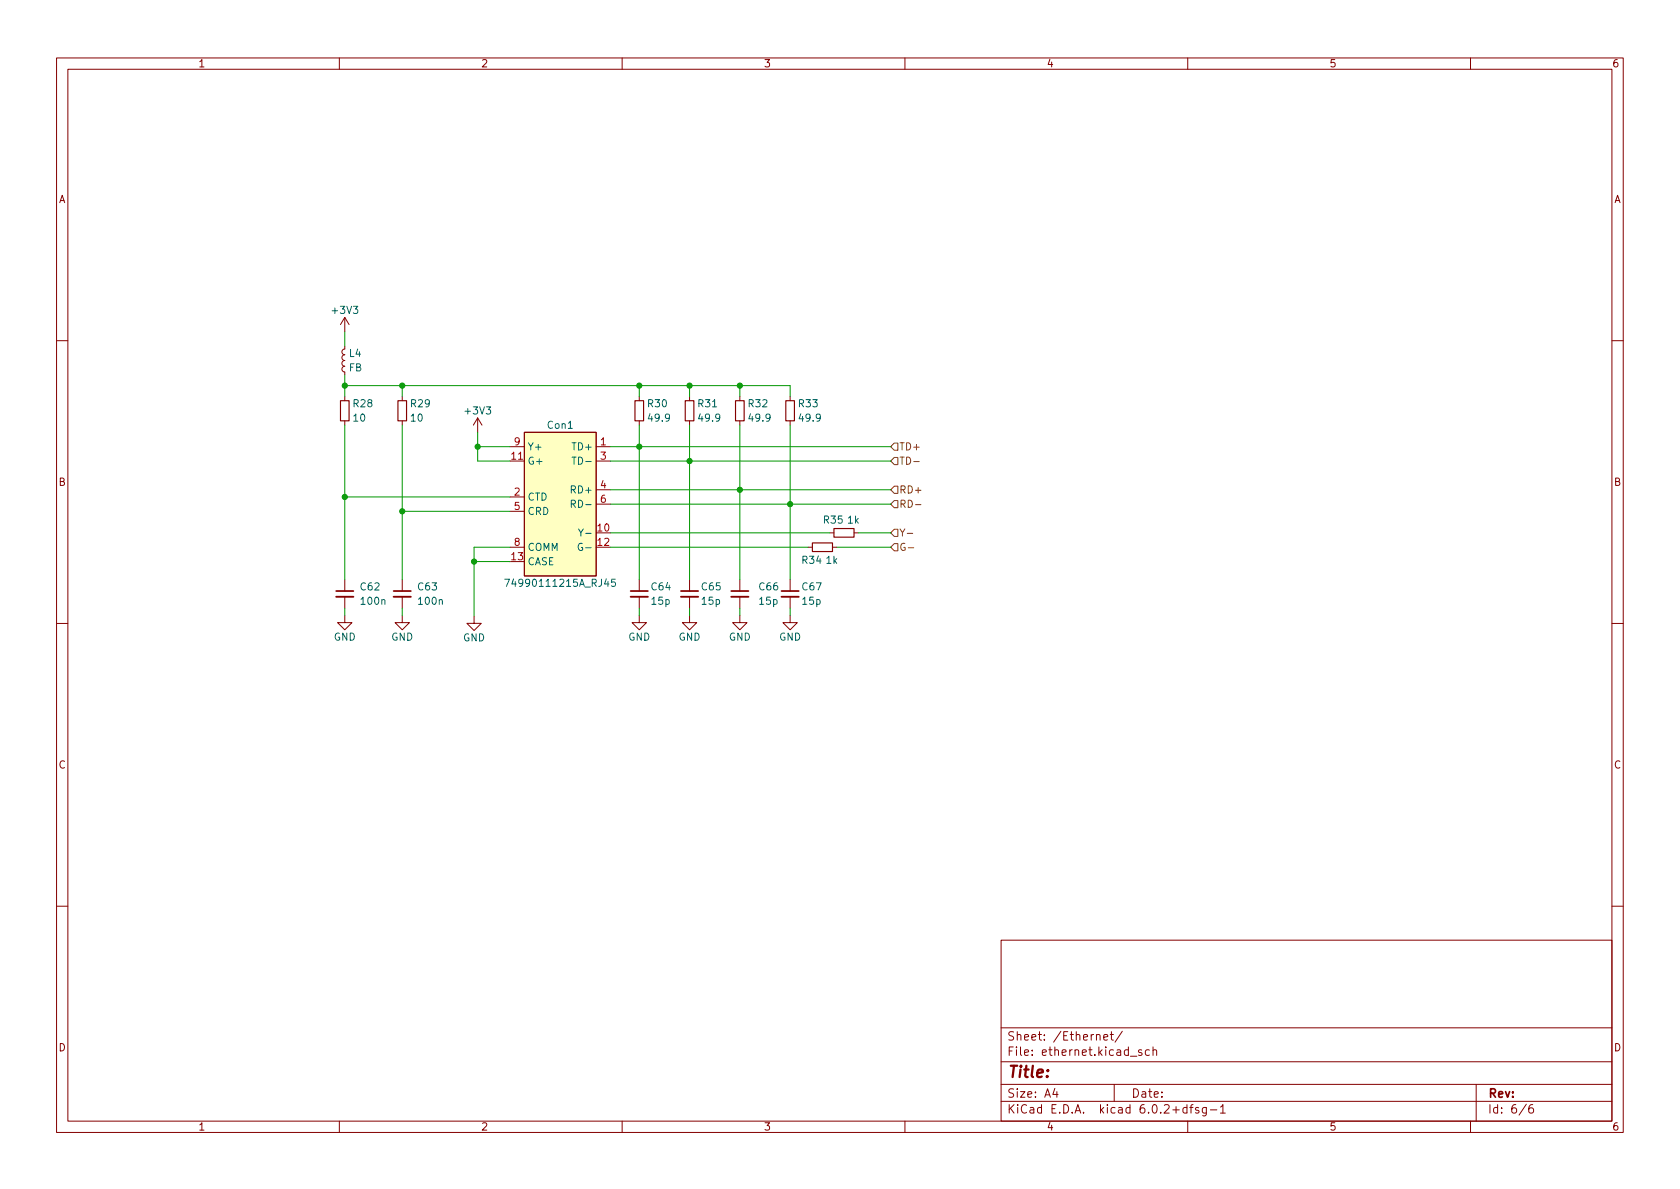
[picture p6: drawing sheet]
<svg xmlns="http://www.w3.org/2000/svg" width="297mm" height="210mm" viewBox="0 0 297 210" stroke-linecap="round" stroke-linejoin="round" font-family="sans-serif">
<g fill="none" stroke="#840000" stroke-width=".18">
<path d="M10 10.2h277v190.1h-277zM12 12.2h273v186.1h-273zM60 10.2v2M110 10.2v2M160 10.2v2M210 10.2v2M260 10.2v2M61 56.1v2.6M61 56.1l-.8 1.3M61 56.1l.7 1.3M10 60.2h2M61 61.2v.5l-.4 .2-.1 .3 .1 .4 .4 .1-.4 .2-.1 .3 .1 .4 .4 .1-.4 .2-.1 .5 .1 .2 .4 .2-.4 .1-.1 .4 .1 .3 .4 .2v.5"/>
<path d="M61 70.1v.8M61 74.4v.8M71.1 70.1v.8M71.1 74.4v.8M84.5 73.9l-.8 1.3M84.5 73.9v2.5M84.5 73.9l.7 1.3M90.2 79h2.5M92.7 76.4h12.7v25.4h-12.7zM105.4 79h2.5M113 70.1v.8M113 74.4v.8"/>
<path d="M121.9 70.1v.8M121.9 74.4v.8M130.8 70.1v.8M130.8 74.4v.8M139.7 70.1v.8M139.7 74.4v.8M285 60.2h2M90.2 81.5h2.5M90.2 87.9h2.5M90.2 90.4h2.5M90.2 96.8h2.5M105.4 81.5h2.5"/>
<path d="M105.4 86.6h2.5M105.4 89.1h2.5M142.9 96.8h.7M146.7 94.2h.7M147.2 96.8h.8M151 94.2h.8M10 110.2h2M61 108.8v1.3h1.2l-1.2 1.3-1.3-1.3h1.3M61 102.5v2M61 105.5v2.1M71.1 108.8v1.3h1.3l-1.3 1.3-1.3-1.3h1.3M71.1 102.5v2"/>
<path d="M71.1 105.5v2.1M83.8 109v1.2h1.3l-1.3 1.3-1.3-1.3h1.3M113 108.8v1.3h1.3l-1.3 1.3-1.2-1.3h1.2M113 102.5v2M113 105.5v2.1M121.9 108.8v1.3h1.3l-1.3 1.3-1.3-1.3h1.3M121.9 102.5v2M121.9 105.5v2.1M130.8 108.8v1.3h1.3l-1.3 1.3-1.3-1.3h1.3M130.8 102.5v2M130.8 105.5v2.1M139.7 108.8v1.3h1.3l-1.3 1.3-1.3-1.3h1.3"/>
<path d="M139.7 102.5v2M139.7 105.5v2.1M285 110.2h2M10 160.2h2M177 166.3h108v32h-108zM285 160.2h2M60 198.3v2M110 198.3v2M160 198.3v2M177 194.8h108M177 191.8h108M177 187.8h108"/>
<path d="M177 181.8h108M186.5 192.5l-.4 1h1M186.9 193v1M193.9 183.1l.2-.2 .3 .1 .1 .9M195.1 183.4l.8-.1-.1-.3-.4-.1-.3 .2 .1 .8h.6M196.3 182.9h.6M196.5 182.4v1.3l.4 .2M197 191.8v3M198.4 182.4l-1.3 1.9M199.9 186.8h1.1M201.9 185.7l-.4-.1-.2 .2 .1 .3 .5 .1v.4h-.6M203.2 185.7l-.4-.1-.3 .3v.4l.1 .3h.6"/>
<path d="M203.9 185.8l.2-.2 .3 .1 .1 .9M203.9 185.1v1.5M209.9 195.9l-.5-.1-.3 .3v.4l.2 .3h.6M209.9 195.3v1.5M210 198.3v2M210.4 195.8h.5M210.9 195.3l-.3 .2v1.3M211.9 195.9l-.3-.1-.2 .2v.3l.5 .1v.4h-.5M213.3 195.8v1.2l-.3 .3h-.4M213.3 195.9l-.4-.1-.3 .3v.4l.1 .3h.6M214 196.3h1.1M215.8 195.8l.4-.5v1.5"/>
<path d="M215.8 196.8h.8M260 198.3v2M261 191.8v6.5M269.9 195.3l-1.3 1.9M271 195.3a.6 .6 0 0 0-.7 .7v.5l.1 .3h.5l.2-.1 .1-.5-.2-.2-.4-.1-.3 .3"/>
</g>
<path d="M59.4 105.5h3.1M69.6 105.5h3M111.5 105.5h3.1M120.4 105.5h3M129.3 105.5h3M138.2 105.5h3" fill="none" stroke="#840000" stroke-width=".33"/>
<path d="M59.4 104.5h3.1M69.6 104.5h3M111.5 104.5h3.1M120.4 104.5h3M129.3 104.5h3M138.2 104.5h3" fill="none" stroke="#840000" stroke-width=".3"/>
<path d="M60.2 70.9h1.5v3.5h-1.5zM70.4 70.9h1.5v3.5h-1.5zM112.3 70.9h1.5v3.5h-1.5zM121.2 70.9h1.5v3.5h-1.5zM130 70.9h1.6v3.5h-1.6zM138.9 70.9h1.6v3.5h-1.6zM143.6 96h3.6v1.5h-3.6zM147.4 93.5h3.6v1.5h-3.6z" fill="none" stroke="#840000" stroke-width=".2"/>
<path d="M92.7 76.4h12.7v25.4h-12.7z" fill="#ffffc2" stroke="#ffffc2" stroke-width=".18"/>
<path d="M101 89.1h.6l.1-.2v-.3l-.7-.1v1.2M101.1 80.8h.8M102.3 93.5l.4 .7 .4-.7M103 96.1a.59 .59 0 0 0-.8 .6 .59 .59 0 0 0 .8 .6v-.5h-.2M103.6 96.9h.9M89.2 102.4h.9l-.6 1.3M108.8 102.4h-.6l-.1 .6 .2-.1 .4 .1 .1 .1v.5l-.2 .1-.5-.1" fill="none" stroke="#006464" stroke-width=".18"/>
<path d="M157.5 79l.6-.6h.6v1.2h-.6zM157.5 96.8l.6-.7h.6v1.3h-.6zM157.5 94.2l.6-.6h.6v1.3h-.6zM157.5 81.5l.6-.6h.6v1.3h-.6zM157.5 89.1l.6-.6h.6v1.3h-.6zM158.1 86h.6v1.2h-.6l-.6-.6zM160 96.1a.59 .59 0 0 0-.7 .6 .59 .59 0 0 0 .7 .6v-.5h-.2M160.4 94.3h1M160.6 96.9h1M161.6 81.6h.9M161.9 89.2h.9" fill="none" stroke="#725600" stroke-width=".18"/>
<g fill="none" stroke="#009600" stroke-width=".18">
<path d="M61 58.7v2.5M61 68.2h78.7v1.9M61 66.3v3.8M61 75.2v27.3M71.1 68.2v1.9M71.1 75.2v27.3M84.5 76.4v5.1h5.7M84.5 79h5.7M107.9 79h49.6M113 68.2v1.9M113 75.2v27.3M121.9 68.2v1.9"/>
<path d="M121.9 75.2v27.3M130.8 68.2v1.9M130.8 75.2v27.3M139.7 75.2v27.3M61 87.9h29.2M71.1 90.4h19.1M83.8 99.3h6.4M90.2 96.8h-6.4v12.2M107.9 86.6h49.6M107.9 81.5h49.6M107.9 89.1h49.6M107.9 96.8h35"/>
<path d="M107.9 94.2h38.8M148 96.8h9.5M151.8 94.2h5.7M61 107.6v1.2M71.1 107.6v1.2M113 107.6v1.2M121.9 107.6v1.2M130.8 107.6v1.2M139.7 107.6v1.2"/>
</g>
<g fill="#009600" stroke="#009600" stroke-width=".18">
<circle cx="71.1" cy="68.2" r=".46"/>
<circle cx="61" cy="68.2" r=".46"/>
<circle cx="113" cy="68.2" r=".46"/>
<circle cx="113" cy="79" r=".46"/>
<circle cx="84.5" cy="79" r=".46"/>
<circle cx="83.8" cy="99.3" r=".46"/>
<circle cx="61" cy="87.9" r=".46"/>
<circle cx="71.1" cy="90.4" r=".46"/>
<circle cx="121.9" cy="81.5" r=".46"/>
<circle cx="130.8" cy="68.2" r=".46"/>
<circle cx="121.9" cy="68.2" r=".46"/>
<circle cx="130.8" cy="86.6" r=".46"/>
<circle cx="139.7" cy="89.1" r=".46"/>
</g>
<text font-size="2.8" fill="#840000" x="178" y="190.6">Title:</text>
<g font-size="2.1" fill="#840000">
<text x="178" y="184">Sheet: /Ethernet/</text>
<text x="178" y="186.7">File: ethernet.kicad_sch</text>
<text x="178" y="196.9">KiCad E.D.A. kicad 6.0.2+dfsg-1</text>
<text x="178" y="194.1">Size: A4</text>
<text x="200" y="194.1">Date:</text>
<text x="263" y="194.1">Rev:</text>
<text x="263" y="196.9">Id: 6/6</text>
</g>
<g font-size="1.8" fill="#840000">
<text x="35" y="11.9">1</text>
<text x="85" y="11.9">2</text>
<text x="135" y="11.9">3</text>
<text x="185" y="11.9">4</text>
<text x="235" y="11.9">5</text>
<text x="285" y="11.9">6</text>
<text x="10.3" y="35.9">A</text>
<text x="285.3" y="35.9">A</text>
<text x="10.3" y="85.9">B</text>
<text x="285.3" y="85.9">B</text>
<text x="10.3" y="135.9">C</text>
<text x="285.3" y="135.9">C</text>
<text x="10.3" y="185.9">D</text>
<text x="285.3" y="185.9">D</text>
<text x="35" y="199.9">1</text>
<text x="85" y="199.9">2</text>
<text x="135" y="199.9">3</text>
<text x="185" y="199.9">4</text>
<text x="235" y="199.9">5</text>
<text x="285" y="199.9">6</text>
</g>
<g font-size="1.8" fill="#006464">
<text x="58.9" y="55.5">+3V3</text>
<text x="61.7" y="65.7">FB</text>
<text x="61.8" y="63.1">L4</text>
<text x="62.5" y="72">R28</text>
<text x="62.5" y="74.5">10</text>
<text x="72.7" y="72">R29</text>
<text x="72.7" y="74.5">10</text>
<text x="82.4" y="73.3">+3V3</text>
<text x="96.8" y="75.8">Con1</text>
<text x="114.6" y="72">R30</text>
<text x="114.8" y="74.5">49.9</text>
<text x="123.5" y="72">R31</text>
<text x="123.7" y="74.5">49.9</text>
<text x="132.4" y="72">R32</text>
<text x="132.6" y="74.5">49.9</text>
<text x="141.3" y="72">R33</text>
<text x="141.4" y="74.5">49.9</text>
<text x="93.2" y="82.2">G+</text>
<text x="93.2" y="79.6">Y+</text>
<text x="101.5" y="79.6">TD+</text>
<text x="102" y="82.2">TD-</text>
<text x="93.2" y="88.5">CTD</text>
<text x="101.3" y="87.2">RD+</text>
<text x="101.8" y="89.8">RD-</text>
<text x="93.2" y="91.1">CRD</text>
<text x="103.1" y="94.9">Y-</text>
<text x="145.7" y="92.6">R35</text>
<text x="149.9" y="92.6">1k</text>
<text x="93.2" y="99.9">CASE</text>
<text x="93.2" y="97.4">COMM</text>
<text x="141.9" y="99.7">R34</text>
<text x="146.1" y="99.7">1k</text>
<text x="63.8" y="104.4">C62</text>
<text x="64" y="106.9">100n</text>
<text x="74" y="104.4">C63</text>
<text x="74.1" y="106.9">100n</text>
<text x="90.4" y="103.8">74990111215A_RJ45</text>
<text x="115.2" y="104.4">C64</text>
<text x="115.3" y="106.9">15p</text>
<text x="124.1" y="104.4">C65</text>
<text x="124.2" y="106.9">15p</text>
<text x="134.3" y="104.4">C66</text>
<text x="134.3" y="106.9">15p</text>
<text x="141.9" y="104.4">C67</text>
<text x="141.9" y="106.9">15p</text>
<text x="59" y="113.3">GND</text>
<text x="69.2" y="113.3">GND</text>
<text x="81.9" y="113.4">GND</text>
<text x="111.1" y="113.3">GND</text>
<text x="120" y="113.3">GND</text>
<text x="128.8" y="113.3">GND</text>
<text x="137.7" y="113.3">GND</text>
</g>
<g font-size="1.8" fill="#a90000">
<text x="90.5" y="81.3">11</text>
<text x="90.9" y="78.7">9</text>
<text x="106.2" y="78.7">1</text>
<text x="106.2" y="81.3">3</text>
<text x="90.9" y="87.6">2</text>
<text x="106.2" y="86.4">4</text>
<text x="106.2" y="88.9">6</text>
<text x="90.9" y="90.2">5</text>
<text x="105.7" y="94">10</text>
<text x="90.5" y="99.1">13</text>
<text x="90.9" y="96.5">8</text>
<text x="105.7" y="96.5">12</text>
</g>
<g font-size="1.8" fill="#725600">
<text x="158.9" y="79.6">TD+</text>
<text x="158.9" y="82.2">TD-</text>
<text x="158.9" y="87.2">RD+</text>
<text x="158.9" y="89.8">RD-</text>
<text x="158.9" y="94.9">Y-</text>
</g>
</svg>
